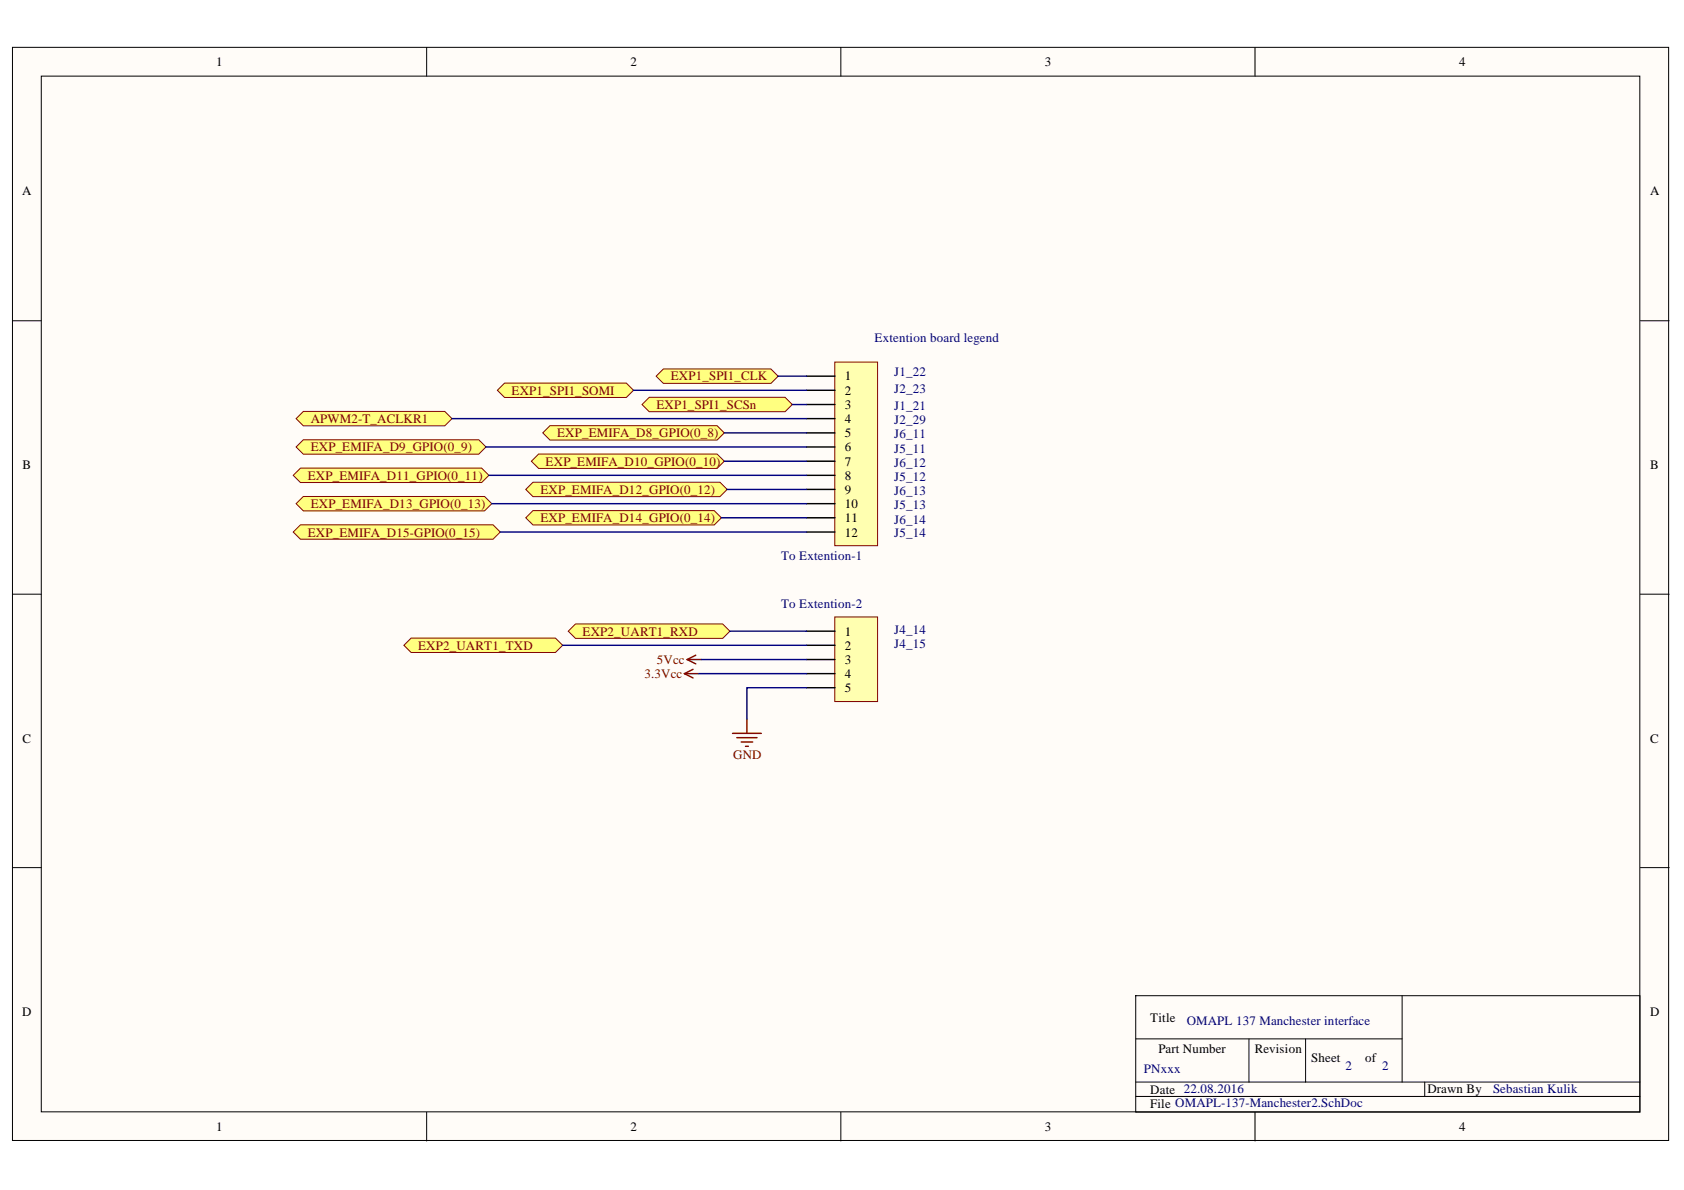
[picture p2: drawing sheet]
<svg xmlns="http://www.w3.org/2000/svg" width="297mm" height="210mm" viewBox="0 0 297 210" stroke-linecap="round" stroke-linejoin="round" font-family="sans-serif">
<g fill="#fffcf8" stroke="#000" stroke-width=".18">
<path d="M2.2 8.4h292.1v192.8h-292.1z"/>
<path d="M7.3 13.4h281.9v182.7h-281.9z"/>
</g>
<g fill="none" stroke="#000" stroke-width=".18">
<path d="M75.3 8.4v5M148.3 8.4v5M221.4 8.4v5M2.2 56.6h5.1M289.3 56.6h5.1M2.2 104.8h5.1M289.3 104.8h5.1M2.2 153h5.1M289.3 153h5.1M200.3 175.6h89v20.6h-89zM247.3 175.6v15.3M75.3 196.2v5.1"/>
<path d="M148.3 196.2v5.1M200.3 183.2h47M200.3 190.9h89M200.3 193.4h89M220.3 183.3v7.6M221.4 196.2v5.1M230.3 183.3v7.6M251.3 190.9v2.5"/>
</g>
<g fill="#ffff80" stroke="#800000" stroke-width=".18">
<path d="M113.2 71.4l1.3-1.3h24l1.3 1.3-1.3 1.2h-24z" fill-rule="evenodd"/>
<path d="M87.7 68.8l1.3-1.2h21.5l1.2 1.2-1.2 1.3h-21.5z" fill-rule="evenodd"/>
<path d="M51.7 93.8l1.3-1.2h34l1.2 1.2-1.2 1.3h-34z" fill-rule="evenodd"/>
<path d="M115.7 66.4l1.3-1.3h19l1.3 1.3-1.3 1.2h-19z" fill-rule="evenodd"/>
<path d="M95.7 76.4l1.3-1.3h29.5l1.3 1.3-1.3 1.2h-29.5z" fill-rule="evenodd"/>
<path d="M93.7 81.4l1.3-1.3h31.5l1.3 1.3-1.3 1.2h-31.5z" fill-rule="evenodd"/>
<path d="M52.2 78.8l1.3-1.2h31l1.2 1.2-1.2 1.3h-31z" fill-rule="evenodd"/>
<path d="M92.7 86.3l1.3-1.2h33l1.3 1.2-1.3 1.3h-33z" fill-rule="evenodd"/>
<path d="M51.7 83.8l1.3-1.2h32l1.2 1.2-1.2 1.3h-32z" fill-rule="evenodd"/>
<path d="M52.2 88.8l1.3-1.2h32l1.2 1.2-1.2 1.3h-32z" fill-rule="evenodd"/>
</g>
<path d="M147.2 108.8h7.6v14.9h-7.6z" fill="#ffffb0" stroke="#800000" stroke-width=".18"/>
<path d="M142.3 111.3h5M142.3 113.8h5M142.3 116.3h5M142.3 118.8h5M142.3 121.3h5" fill="none" stroke="#000" stroke-width=".25"/>
<path d="M147.2 63.9h7.6v32.4h-7.6z" fill="#ffffb0" stroke="#800000" stroke-width=".18"/>
<path d="M142.3 66.4h5M142.3 68.8h5M142.3 71.4h5M142.3 73.8h5M142.3 76.4h5M142.3 78.8h5M142.3 81.4h5M142.3 83.8h5M142.3 86.3h5M142.3 88.8h5M142.3 91.3h5M142.3 93.8h5" fill="none" stroke="#000" stroke-width=".25"/>
<g fill="#ffff80" stroke="#800000" stroke-width=".18">
<path d="M92.7 91.3l1.3-1.2h32l1.2 1.2-1.2 1.3h-32z" fill-rule="evenodd"/>
<path d="M52.2 73.8l1.3-1.2h25l1.2 1.2-1.2 1.3h-25z" fill-rule="evenodd"/>
</g>
<path d="M120.7 118.8l1.5 .8M120.7 118.8h2.6M121.2 116.3l1.5 .8M121.2 116.3h2.5M122.2 118.1l-1.5 .7M122.7 115.6l-1.5 .7M129.2 129.4h5.1M130 130.1h3.5M130.7 130.9h2.1M131.5 131.6h.5M131.7 126.8v2.6" fill="none" stroke="#800000" stroke-width=".25"/>
<g fill="#ffff80" stroke="#800000" stroke-width=".18">
<path d="M100.2 111.3l1.3-1.2h26l1.2 1.2-1.2 1.3h-26z" fill-rule="evenodd"/>
<path d="M71.2 113.8l1.3-1.2h25.5l1.2 1.2-1.2 1.3h-25.5z" fill-rule="evenodd"/>
</g>
<g fill="none" stroke="#000080" stroke-width=".25">
<path d="M79.7 73.8h62.6M85.7 78.8h56.6M111.7 68.8h30.6M127.8 76.4h14.5M137.3 66.4h5M139.8 71.4h2.5M86.2 83.8h56.1M86.7 88.8h55.6M88.2 93.8h54.1M127.2 91.3h15.1M127.8 81.4h14.5M128.3 86.3h14"/>
<path d="M99.2 113.8h43.1M123.3 118.8h19M123.7 116.3h18.6M128.7 111.3h13.6M142.3 121.3h-10.6v5.5"/>
</g>
<g font-size="2.3">
<text x="38.1" y="11.7">1</text>
<text x="111.2" y="11.7">2</text>
<text x="184.3" y="11.7">3</text>
<text x="257.4" y="11.7">4</text>
<text x="3.9" y="34.5">A</text>
<text x="291.1" y="34.5">A</text>
<text x="149" y="67.1">1</text>
<text x="149" y="69.6">2</text>
<text x="149" y="72.2">3</text>
<text x="149" y="74.6">4</text>
<text x="149" y="77.1">5</text>
<text x="4" y="82.7">B</text>
<text x="149" y="79.6">6</text>
<text x="149" y="82.1">7</text>
<text x="291.1" y="82.7">B</text>
<text x="149" y="84.6">8</text>
<text x="149" y="87.1">9</text>
<text x="149" y="89.7">10</text>
<text x="149" y="92.1">11</text>
<text x="149" y="94.6">12</text>
<text x="149" y="112.1">1</text>
<text x="149" y="114.6">2</text>
<text x="149" y="117.1">3</text>
<text x="149" y="119.6">4</text>
<text x="149" y="122.1">5</text>
<text x="4" y="131">C</text>
<text x="291.1" y="131">C</text>
<text x="3.9" y="179.2">D</text>
<text x="291.1" y="179.2">D</text>
<text x="202.9" y="180.2">Title</text>
<text x="204.3" y="185.8">Part Number</text>
<text x="221.3" y="185.8">Revision</text>
<text x="231.3" y="187.2">Sheet</text>
<text x="240.8" y="187.2">of</text>
<text x="202.9" y="192.9">Date 22.08.2016</text>
<text x="202.9" y="195.4">File OMAPL-137-Manchester2.SchDoc</text>
<text x="251.8" y="192.8">Drawn By</text>
<text x="38.1" y="199.5">1</text>
<text x="111.2" y="199.5">2</text>
<text x="184.3" y="199.5">3</text>
<text x="257.4" y="199.5">4</text>
</g>
<g font-size="2.3" fill="#000080">
<text x="154.3" y="60.3">Extention board legend</text>
<text x="157.7" y="69.4">J2_23</text>
<text x="157.7" y="66.3">J1_22</text>
<text x="157.7" y="72.3">J1_21</text>
<text x="157.7" y="74.9">J2_29</text>
<text x="157.7" y="77.3">J6_11</text>
<text x="157.7" y="79.9">J5_11</text>
<text x="157.7" y="82.4">J6_12</text>
<text x="157.7" y="84.8">J5_12</text>
<text x="157.7" y="87.4">J6_13</text>
<text x="157.7" y="89.8">J5_13</text>
<text x="157.7" y="94.8">J5_14</text>
<text x="157.7" y="92.4">J6_14</text>
<text x="137.8" y="98.9">To Extention-1</text>
<text x="137.8" y="107.3">To Extention-2</text>
<text x="157.7" y="111.8">J4_14</text>
<text x="157.7" y="114.3">J4_15</text>
<text x="209.3" y="180.8">OMAPL 137 Manchester interface</text>
<text x="201.8" y="189.3">PNxxx</text>
<text x="237.3" y="188.8">2</text>
<text x="243.8" y="188.8">2</text>
<text x="263.4" y="192.8">Sebastian Kulik</text>
</g>
<g font-size="2.3" fill="#800000">
<text x="90.2" y="69.6">EXP1_SPI1_SOMI</text>
<text x="118.3" y="67.1">EXP1_SPI1_CLK</text>
<text x="54.8" y="74.6">APWM2-T_ACLKR1</text>
<text x="98.3" y="77.1">EXP_EMIFA_D8_GPIO(0_8)</text>
<text x="115.8" y="72.2">EXP1_SPI1_SCSn</text>
<text x="54.8" y="79.6">EXP_EMIFA_D9_GPIO(0_9)</text>
<text x="96.2" y="82.1">EXP_EMIFA_D10_GPIO(0_10)</text>
<text x="54.3" y="84.6">EXP_EMIFA_D11_GPIO(0_11)</text>
<text x="54.8" y="89.7">EXP_EMIFA_D13_GPIO(0_13)</text>
<text x="95.3" y="87.1">EXP_EMIFA_D12_GPIO(0_12)</text>
<text x="54.3" y="94.6">EXP_EMIFA_D15-GPIO(0_15)</text>
<text x="95.3" y="92.1">EXP_EMIFA_D14_GPIO(0_14)</text>
<text x="102.8" y="112.1">EXP2_UART1_RXD</text>
<text x="73.7" y="114.6">EXP2_UART1_TXD</text>
<text x="113.7" y="119.6">3.3Vcc</text>
<text x="115.9" y="117.1">5Vcc</text>
<text x="129.3" y="133.9">GND</text>
</g>
</svg>
